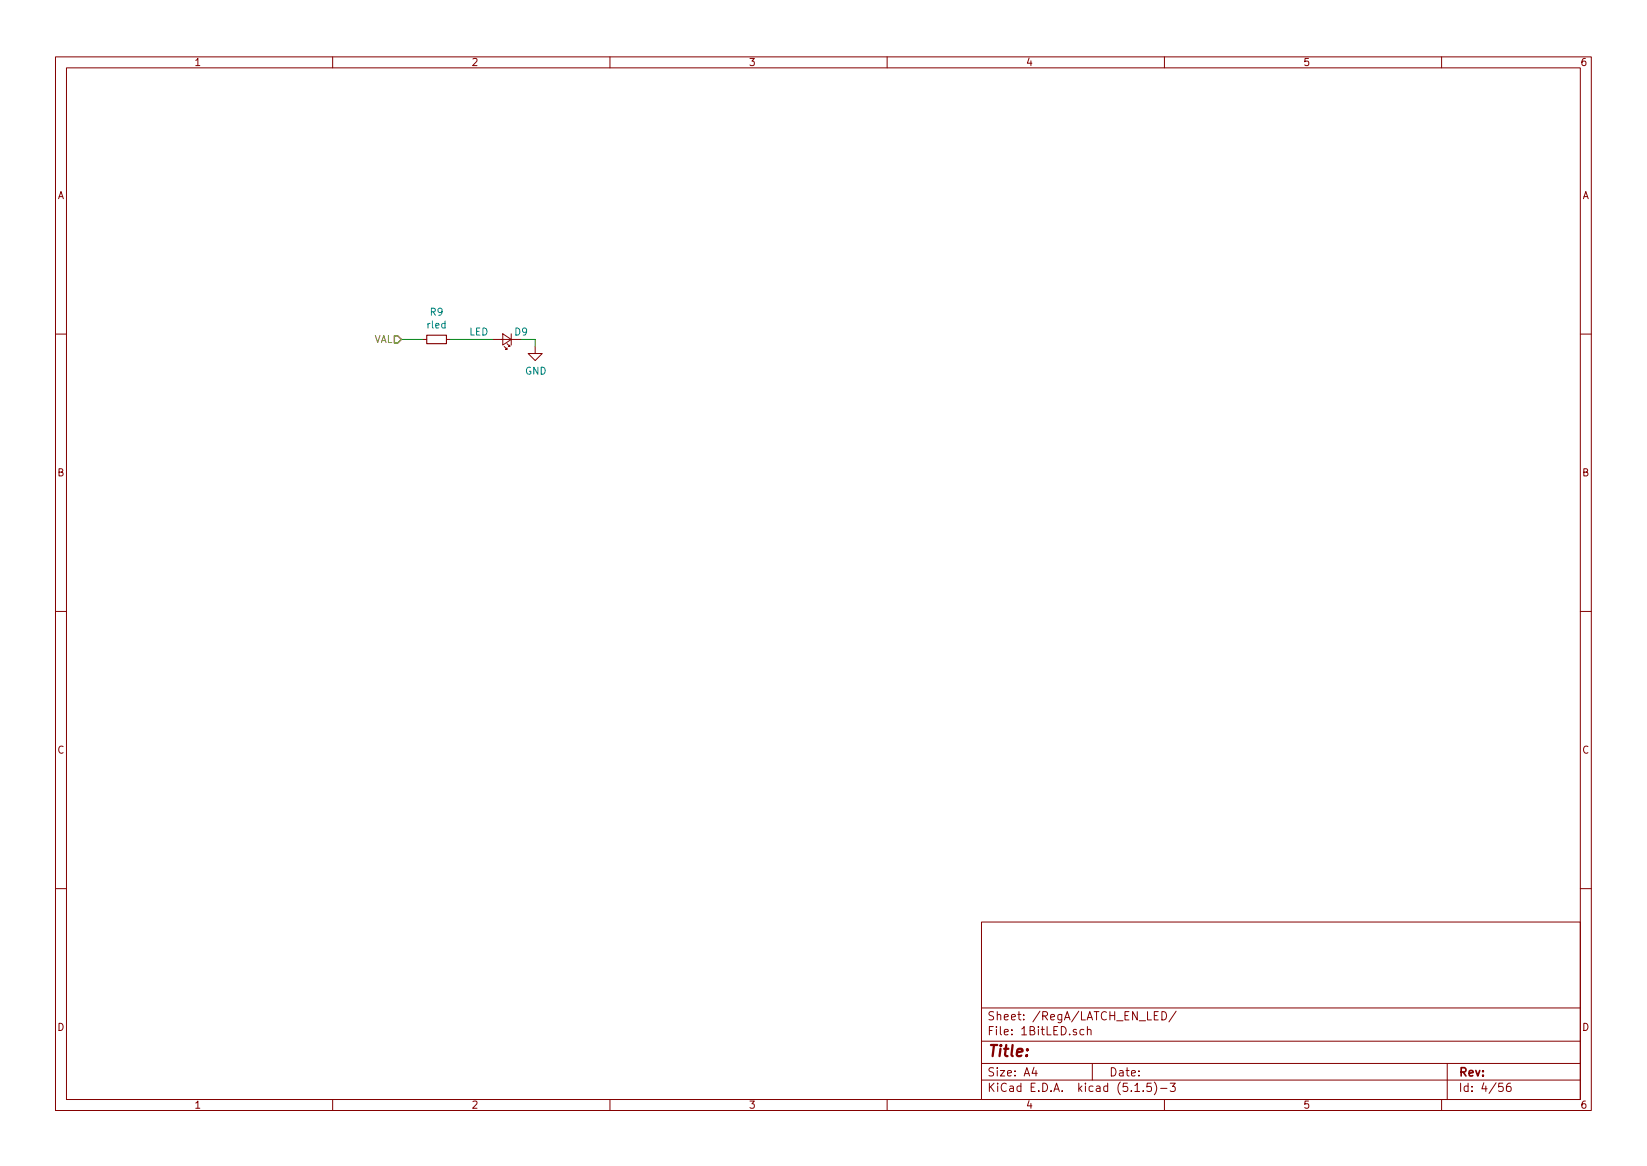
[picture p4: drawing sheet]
EESchema Schematic File Version 4
EELAYER 30 0
EELAYER END
$Descr A4 11693 8268
encoding utf-8
Sheet 8 56
Title ""
Date ""
Rev ""
Comp ""
Comment1 ""
Comment2 ""
Comment3 ""
Comment4 ""
$EndDescr
Text HLabel 2850 2400 0    50   Input ~ 0
VAL
$Comp
L Device:R_Small R?
U 1 1
P 3100 2400
AR Path="/5F1CE57C/5F5DFD05/5F5E61DD" Ref="R?"  Part="1" 
AR Path="/5ED2705B/5F5F12F1/5F5E61DD" Ref="R9"  Part="1" 
AR Path="/5ED2705B/5F5FD588/5F5E61DD" Ref="R10"  Part="1" 
AR Path="/5F607AA2/5F61E0F9/5F5E61DD" Ref="R19"  Part="1" 
AR Path="/5F607AA2/5F6223B6/5F5E61DD" Ref="R28"  Part="1" 
AR Path="/5F607AA2/5F62248D/5F5E61DD" Ref="R29"  Part="1" 
AR Path="/5F607AA2/5F622502/5F5E61DD" Ref="R30"  Part="1" 
AR Path="/5F18F3CA/5F190609/5F5E61DD" Ref="R31"  Part="1" 
AR Path="/60A296EE/5F2A0B04/5F5E61DD" Ref="R62"  Part="1" 
AR Path="/60A296EE/5F2A8674/5F5E61DD" Ref="R63"  Part="1" 
AR Path="/5ED3C49A/5F31E1C9/5F5E61DD" Ref="R119"  Part="1" 
AR Path="/5ED3C49A/5F3261C9/5F5E61DD" Ref="R120"  Part="1" 
AR Path="/5ED3C49A/5F32E5C9/5F5E61DD" Ref="R121"  Part="1" 
AR Path="/609EB802/5F355201/5F5E61DD" Ref="R61"  Part="1" 
AR Path="/60E33DBC/5F872DA4/5F5E61DD" Ref="R116"  Part="1" 
AR Path="/60E33DBC/5F8756AE/5F5E61DD" Ref="R117"  Part="1" 
AR Path="/60E33DBC/5F87BE2E/5F5E61DD" Ref="R118"  Part="1" 
AR Path="/60E33DBC/5F3D6AF9/5F8BAC6C/5F5E61DD" Ref="R64"  Part="1" 
AR Path="/60E33DBC/5F3D6AF9/5F8C5BB6/5F5E61DD" Ref="R65"  Part="1" 
AR Path="/60E33DBC/5F3D6AE0/5EE697A1/5F5E61DD" Ref="R74"  Part="1" 
AR Path="/60E33DBC/5F3D6AE0/5EE697A4/5F5E61DD" Ref="R75"  Part="1" 
AR Path="/60E33DBC/5F3D6AF9/5EECFBAD/5F5E61DD" Ref="R66"  Part="1" 
AR Path="/60E33DBC/5F3D6AF9/5EEE0F09/5F5E61DD" Ref="R67"  Part="1" 
AR Path="/60E33DBC/5F3D6AF9/5EEE6B09/5F5E61DD" Ref="R68"  Part="1" 
AR Path="/60E33DBC/5F3D6AF9/5EF3226F/5F5E61DD" Ref="R69"  Part="1" 
AR Path="/608BF85D/608BF87D/5F0227B2/5F5E61DD" Ref="R57"  Part="1" 
AR Path="/608BF85D/608BF87D/5F0227B5/5F5E61DD" Ref="R58"  Part="1" 
AR Path="/608BF85D/608BF87D/5F03D817/5F5E61DD" Ref="R59"  Part="1" 
AR Path="/608BF85D/5EECC2BE/5F5E61DD" Ref="R131"  Part="1" 
F 0 "R28" V 2904 2400 50  0000 C CNN
F 1 "rled" V 2995 2400 50  0000 C CNN
F 2 "Resistor_SMD:R_0603_1608Metric" H 3100 2400 50  0001 C CNN
F 3 "~" H 3100 2400 50  0001 C CNN
	1    3100 2400
	0    1    1    0   
$EndComp
$Comp
L Device:LED_Small D?
U 1 1
P 3600 2400
AR Path="/5ED2705B/5F30EEBC/5F5E8FAD" Ref="D?"  Part="1" 
AR Path="/5F1CE57C/5F4E66A6/5F5E8FAD" Ref="D?"  Part="1" 
AR Path="/5F1CE57C/5F5DFD05/5F5E8FAD" Ref="D?"  Part="1" 
AR Path="/5ED2705B/5F5F12F1/5F5E8FAD" Ref="D9"  Part="1" 
AR Path="/5ED2705B/5F5FD588/5F5E8FAD" Ref="D10"  Part="1" 
AR Path="/5F607AA2/5F61E0F9/5F5E8FAD" Ref="D19"  Part="1" 
AR Path="/5F607AA2/5F6223B6/5F5E8FAD" Ref="D28"  Part="1" 
AR Path="/5F607AA2/5F62248D/5F5E8FAD" Ref="D29"  Part="1" 
AR Path="/5F607AA2/5F622502/5F5E8FAD" Ref="D30"  Part="1" 
AR Path="/5F18F3CA/5F190609/5F5E8FAD" Ref="D31"  Part="1" 
AR Path="/60A296EE/5F2A0B04/5F5E8FAD" Ref="D52"  Part="1" 
AR Path="/60A296EE/5F2A8674/5F5E8FAD" Ref="D53"  Part="1" 
AR Path="/5ED3C49A/5F31E1C9/5F5E8FAD" Ref="D105"  Part="1" 
AR Path="/5ED3C49A/5F3261C9/5F5E8FAD" Ref="D106"  Part="1" 
AR Path="/5ED3C49A/5F32E5C9/5F5E8FAD" Ref="D107"  Part="1" 
AR Path="/609EB802/5F355201/5F5E8FAD" Ref="D51"  Part="1" 
AR Path="/60E33DBC/5F872DA4/5F5E8FAD" Ref="D102"  Part="1" 
AR Path="/60E33DBC/5F8756AE/5F5E8FAD" Ref="D103"  Part="1" 
AR Path="/60E33DBC/5F87BE2E/5F5E8FAD" Ref="D104"  Part="1" 
AR Path="/60E33DBC/5F3D6AF9/5F8BAC6C/5F5E8FAD" Ref="D54"  Part="1" 
AR Path="/60E33DBC/5F3D6AF9/5F8C5BB6/5F5E8FAD" Ref="D55"  Part="1" 
AR Path="/60E33DBC/5F3D6AE0/5EE697A1/5F5E8FAD" Ref="D60"  Part="1" 
AR Path="/60E33DBC/5F3D6AE0/5EE697A4/5F5E8FAD" Ref="D61"  Part="1" 
AR Path="/60E33DBC/5F3D6AF9/5EECFBAD/5F5E8FAD" Ref="D56"  Part="1" 
AR Path="/60E33DBC/5F3D6AF9/5EEE0F09/5F5E8FAD" Ref="D57"  Part="1" 
AR Path="/60E33DBC/5F3D6AF9/5EEE6B09/5F5E8FAD" Ref="D58"  Part="1" 
AR Path="/60E33DBC/5F3D6AF9/5EF3226F/5F5E8FAD" Ref="D59"  Part="1" 
AR Path="/608BF85D/608BF87D/5F0227B2/5F5E8FAD" Ref="D48"  Part="1" 
AR Path="/608BF85D/608BF87D/5F0227B5/5F5E8FAD" Ref="D49"  Part="1" 
AR Path="/608BF85D/608BF87D/5F03D817/5F5E8FAD" Ref="D50"  Part="1" 
AR Path="/608BF85D/5EECC2BE/5F5E8FAD" Ref="D116"  Part="1" 
F 0 "D28" H 3500 2350 50  0000 C CNN
F 1 "LED" H 3800 2350 50  0000 C CNN
F 2 "Diode_SMD:D_0603_1608Metric" V 3600 2400 50  0001 C CNN
F 3 "~" V 3600 2400 50  0001 C CNN
	1    3600 2400
	-1   0    0    1   
$EndComp
Wire Wire Line
	3500 2400 3200 2400
$Comp
L power:GND #PWR?
U 1 1
P 3800 2450
AR Path="/5ED2705B/5F5E92B8" Ref="#PWR?"  Part="1" 
AR Path="/5F1CE57C/5F5E92B8" Ref="#PWR?"  Part="1" 
AR Path="/5F1CE57C/5F5DFD05/5F5E92B8" Ref="#PWR?"  Part="1" 
AR Path="/5ED2705B/5F5F12F1/5F5E92B8" Ref="#PWR0137"  Part="1" 
AR Path="/5ED2705B/5F5FD588/5F5E92B8" Ref="#PWR0142"  Part="1" 
AR Path="/5F607AA2/5F61E0F9/5F5E92B8" Ref="#PWR0176"  Part="1" 
AR Path="/5F607AA2/5F6223B6/5F5E92B8" Ref="#PWR0188"  Part="1" 
AR Path="/5F607AA2/5F62248D/5F5E92B8" Ref="#PWR0193"  Part="1" 
AR Path="/5F607AA2/5F622502/5F5E92B8" Ref="#PWR0198"  Part="1" 
AR Path="/5F18F3CA/5F190609/5F5E92B8" Ref="#PWR0212"  Part="1" 
AR Path="/60A296EE/5F2A0B04/5F5E92B8" Ref="#PWR0422"  Part="1" 
AR Path="/60A296EE/5F2A8674/5F5E92B8" Ref="#PWR0427"  Part="1" 
AR Path="/5ED3C49A/5F31E1C9/5F5E92B8" Ref="#PWR0745"  Part="1" 
AR Path="/5ED3C49A/5F3261C9/5F5E92B8" Ref="#PWR0750"  Part="1" 
AR Path="/5ED3C49A/5F32E5C9/5F5E92B8" Ref="#PWR0755"  Part="1" 
AR Path="/609EB802/5F355201/5F5E92B8" Ref="#PWR0368"  Part="1" 
AR Path="/60E33DBC/5F872DA4/5F5E92B8" Ref="#PWR0678"  Part="1" 
AR Path="/60E33DBC/5F8756AE/5F5E92B8" Ref="#PWR0683"  Part="1" 
AR Path="/60E33DBC/5F87BE2E/5F5E92B8" Ref="#PWR0688"  Part="1" 
AR Path="/60E33DBC/5F3D6AF9/5F8BAC6C/5F5E92B8" Ref="#PWR0485"  Part="1" 
AR Path="/60E33DBC/5F3D6AF9/5F8C5BB6/5F5E92B8" Ref="#PWR0490"  Part="1" 
AR Path="/60E33DBC/5F3D6AE0/5EE697A1/5F5E92B8" Ref="#PWR0531"  Part="1" 
AR Path="/60E33DBC/5F3D6AE0/5EE697A4/5F5E92B8" Ref="#PWR0536"  Part="1" 
AR Path="/60E33DBC/5F3D6AF9/5EECFBAD/5F5E92B8" Ref="#PWR0495"  Part="1" 
AR Path="/60E33DBC/5F3D6AF9/5EEE0F09/5F5E92B8" Ref="#PWR0500"  Part="1" 
AR Path="/60E33DBC/5F3D6AF9/5EEE6B09/5F5E92B8" Ref="#PWR0505"  Part="1" 
AR Path="/60E33DBC/5F3D6AF9/5EF3226F/5F5E92B8" Ref="#PWR0510"  Part="1" 
AR Path="/608BF85D/608BF87D/5F0227B2/5F5E92B8" Ref="#PWR0337"  Part="1" 
AR Path="/608BF85D/608BF87D/5F0227B5/5F5E92B8" Ref="#PWR0342"  Part="1" 
AR Path="/608BF85D/608BF87D/5F03D817/5F5E92B8" Ref="#PWR0347"  Part="1" 
AR Path="/608BF85D/5EECC2BE/5F5E92B8" Ref="#PWR0194"  Part="1" 
F 0 "#PWR0755" H 3800 2200 50  0001 C CNN
F 1 "GND" H 3805 2277 50  0000 C CNN
F 2 "" H 3800 2450 50  0001 C CNN
F 3 "" H 3800 2450 50  0001 C CNN
	1    3800 2450
	1    0    0    -1  
$EndComp
Wire Wire Line
	3700 2400 3800 2400
Wire Wire Line
	3800 2400 3800 2450
Wire Wire Line
	2850 2400 3000 2400
$EndSCHEMATC
